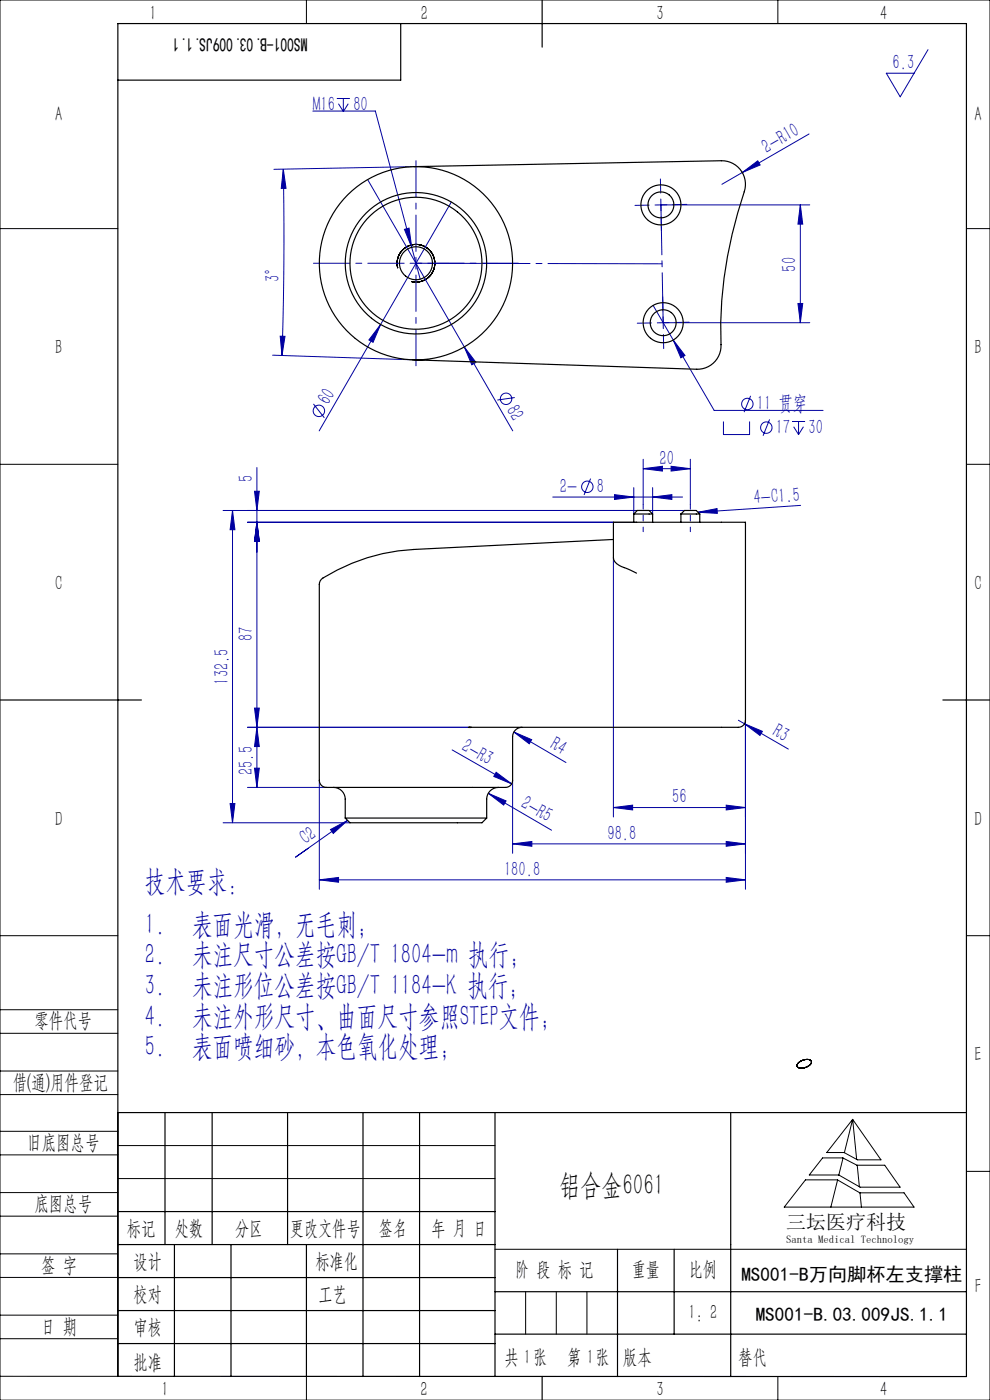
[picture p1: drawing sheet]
<svg xmlns="http://www.w3.org/2000/svg" width="210mm" height="297mm" viewBox="0 0 210 297" stroke-linecap="round" stroke-linejoin="round" font-family="sans-serif">
<g fill="none" stroke="#0000a0" stroke-width=".21">
<path d="M196.9 10.5l-5.9 10-3-5h5.9M60.1 35.9l.6 4.1h-1zM60.1 35.9a754.6 754.6 0 0 1-.3 39.5M66.4 23.6h13.2l7.7 28.9M71.4 20.9h2.8M71.8 22l1 1.7M72.8 20.9v2.8M73.9 22l-1.1 1.7M78 38.1l30.8 53.3M87.8 35.4l-29.7 .5M157.5 36.6l3.2-2.5 .5 .9zM171.6 28.4l-18.5 10.7"/>
<path d="M85.8 48.7l1-.3 .5 4.1zM87 55.8h2.5M87.3 52.5l1.8 6.7M88.2 54.6v2.5M95.7 42.9l-28 48.5M140.2 42.2v2.5M140.2 43.5h31.6M141.4 43.4l-2.5 .1M169.8 43.5v25M169.8 43.5l.5 4h-1zM57.8 75.3l29.8 1M59.4 71.3l1.1 .1-.7 4z"/>
<path d="M80.7 68.8l-1.6 3.8-.8-.5zM98.5 73.6l2.5 3.3-.9 .5zM138.5 64.8l13 22.3h23.1M140.7 68.5h31.1M142.8 72.1l2.5 3.3-.9 .5zM169.3 64.4h1l-.5 4.1zM54.5 99.2v67.8M66.5 85.7l2.3 2.9M109.2 84.3l-3.7 .6M136.4 99.4l4.1-.5v1zM136.4 97.4v9.6M136.4 99.4h10"/>
<path d="M142.4 98.9l4 .5-4 .5zM146.4 97.4v9.6M153.5 89.4v2.8h5.5v-2.8M159.2 84l-1.4 3.4M163.2 89l-1.3 3.4M168 89.4h2.8M168.3 90.5l1.1 1.7M169.4 89.4v2.8M170.4 90.5l-1 1.7M47.3 108.3h97.9M49.3 108.3v66.2M49.3 108.3l.5 4.1h-1z"/>
<path d="M52.5 110.8h82.5M54 104.2h1l-.5 4.1zM54.5 110.8l.5 4.1h-1zM117.2 105.4h27.6M125.3 101.5l-1.4 3.5M130.1 118.4v54.9M130.4 104.9l4 .5-4 .6zM134.4 103.4v5.6M138.4 105.4l4.1-.5v1.1zM138.4 103.4v5.6M148.1 108.7l4-.8 .1 1zM169.8 107.2l-21.7 1.5"/>
<path d="M54 150.2h1l-.5 4.1zM54.5 154.3l.5 4.1h-1zM95.9 159.1l12.6 7.2M99.9 154.3h-47.4M109 155.3l3.8 1.6-.5 .9zM109 155.3l11 6.5M156.6 152.8l10.6 6.1M157.9 153.5l3.8 1.6-.5 .9zM158.1 152.8v35.9M47.3 174.5h26.9M48.8 170.5h1l-.5 4zM52.5 167h16.7"/>
<path d="M54 163h1l-.5 4zM67.7 165.5v23.2M70.1 176l3.6-2-3 2.8zM73.7 174l-11 7.8 2.7-1.8M103.6 168.3l3.7 1.6-.5 .9zM103.6 168.3l13.4 7.8M105.2 163.8l3.3 2.5-3.8-1.6zM108.7 179l4.1-.5v1zM108.7 165.5v15.5M108.7 179h49.4M130.1 171.3l4.1-.5v1zM130.1 171.3h28"/>
<path d="M154 170.8l4.1 .5-4.1 .5zM154 178.5l4.1 .5-4.1 .5zM67.7 186.7l4.1-.6v1.1zM67.7 186.7h90.4M154 186.1l4.1 .6-4.1 .5z"/>
<circle cx="67.6" cy="87.2" r="1.21"/>
<circle cx="107.3" cy="84.6" r="1.21"/>
<circle cx="158.5" cy="85.7" r="1.21"/>
<circle cx="162.6" cy="90.7" r="1.21"/>
<circle cx="124.6" cy="103.3" r="1.21"/>
</g>
<g fill="none" stroke="#000" stroke-width=".21">
<path d="M0 0h210v297h-210zM65 0v5M165 0v5M0 48.5h25M84.4 56.9a4 4 0 0 1 3.5-5 4 4 0 0 1 4.3 4.3 4 4 0 0 1-5 3.5M205 48.5h5M0 98.5h25M205 98.5h5M0 198.5h25M205 198.5h5M0 214.2h25M0 219.2h25"/>
<path d="M0 232.2h25M0 227.2h25M0 240h25M25 236v56h-25M169.4 225.4a2.06 2.06 0 0 1 2.7-.3 1.79 1.79 0 0 1-2 1.5 .68 .68 0 0 1-.9-.2 .68 .68 0 0 1 .2-1zM180.9 237.5l6 8.6h-5l-2.9-1.6h-3.6zM180.9 237.5l-1.8 7M180.9 237.5l.8 8.5M0 245h25M0 258h25M0 253h25M25 243h80"/>
<path d="M25 250h80M170.9 250.3h6.7l4.8 2.8h9.4l2.1 3h-27.5zM174.5 245.6h4.3l3 1.6h5.9l3.2 4.7h-8.5l-4.5-2.6h-6.2zM177.7 250.3l-1.5 5.8M178.8 245.7l-.9 3.6M181.8 247.2l.5 4.6M182.4 253.1l.3 3M205 248.5h5M0 271h25M0 266h25M0 279h25M105 265h100"/>
<path d="M111.5 274v9M118 274v9M124.5 274v9M0 284h25M65 292v5M153.7 292h.1M165 292v5"/>
</g>
<path d="M136.4 112.8v-5.8M146.4 112.8v-5.8" fill="none" stroke="#0000a0" stroke-width=".21" stroke-dasharray="30.5 1.3 1.3 1.3" stroke-dashoffset="29.5"/>
<g fill="none" stroke="#000" stroke-width=".25">
<path d="M85 5v12h-60M115 0v10M0 148.5h30M200 148.5h10M25 236h180M35 236v28M45 236v28M61 236v28M77 236v56M89 236v56M105 236v56M155 236v56"/>
<path d="M25 257h80M25 264h80M25 271h80M25 278h80M37 264v28M49 264v28M65 264v28M105 274h100M131 265v27M143 265v18M25 292h180v-287h-180v287M25 285h80"/>
<path d="M105 283h100M115 292v5"/>
</g>
<path d="M140.2 43.5l.5 25" fill="none" stroke="#0000a0" stroke-width=".21" stroke-dasharray="30.5 1.3 1.3 1.3" stroke-dashoffset="19.9"/>
<path d="M88.2 55.8l52.2 .2" fill="none" stroke="#0000a0" stroke-width=".21" stroke-dasharray="30.5 1.3 1.3 1.3" stroke-dashoffset="6.3"/>
<path d="M137.7 43.5l-3 .1M140.1 41v-3M140.2 46l.1 3M142.7 43.4h3M138.2 68.5l-3 .1M140.6 66v-3M140.7 68.5l1.2-.1M140.7 68.5v-1.3M140.7 68.5h-1.3M140.7 68.5v1.2M140.7 71l.1 3M143.2 68.4h3" fill="none" stroke="#0000a0" stroke-width=".21" stroke-dasharray="30.5 1.3 1.3 1.3"/>
<path d="M85.7 55.8h-19.2M88.2 53.3v-19.2M88.2 58.3v19.3M90.7 55.8h19.3" fill="none" stroke="#0000a0" stroke-width=".21" stroke-dasharray="30.5 1.3 1.3 1.3" stroke-dashoffset="22.8"/>
<g fill="#0000a0">
<path d="M105.2 163.8l3.3 2.5-3.8-1.6z"/>
<path d="M148.1 108.7l4-.8 .1 1z"/>
<path d="M157.5 36.6l3.2-2.5 .5 .9z"/>
<path d="M70.1 176l3.6-2-3 2.8z"/>
<path d="M80.7 68.8l-1.6 3.8-.8-.5z"/>
<path d="M98.5 73.6l2.5 3.3-.9 .5z"/>
<path d="M157.9 153.5l3.8 1.6-.5 .9z"/>
<path d="M103.6 168.3l3.7 1.6-.5 .9z"/>
<path d="M109 155.3l3.8 1.6-.5 .9z"/>
<path d="M85.8 48.7l1.5 3.8-.5-4.1zM142.8 72.1l1.6 3.8 .9-.5z"/>
<path d="M130.4 104.9l4 .5-4 .6zM138.4 105.4l4.1-.5v1.1z"/>
<path d="M136.4 99.4l4.1-.5v1zM142.4 98.9l4 .5-4 .5z"/>
<path d="M59.4 71.3l1.1 .1-.7 4zM60.1 35.9l.6 4.1h-1z"/>
<path d="M48.8 170.5h1l-.5 4zM49.3 108.3l.5 4.1h-1zM54 163h1l-.5 4zM54.5 154.3l.5 4.1h-1z"/>
<path d="M169.8 43.5l.5 4h-1zM169.3 64.4h1l-.5 4.1zM54 104.2h1l-.5 4.1zM54.5 110.8l.5 4.1h-1zM54.5 110.8l.5 4.1h-1zM54 150.2h1l-.5 4.1z"/>
<path d="M130.1 171.3l4.1-.5v1zM154 170.8l4.1 .5-4.1 .5zM67.7 186.7l4.1-.6v1.1zM154 186.1l4.1 .6-4.1 .5zM108.7 179l4.1-.5v1zM154 178.5l4.1 .5-4.1 .5z"/>
</g>
<g fill="none" stroke="#000" stroke-width=".25">
<path d="M87.8 35.4l65.2-1.3a5 5 0 0 1 4.9 6.6 90.8 90.8 0 0 0-5 33.1 5 5 0 0 1-5.1 4.5l-60.2-2M87.7 116.6a39.6 39.6 0 0 0-19.5 6.3l-.3 .3-.2 .8M87.7 116.6h.1M130.1 114.4l-42.4 2.2M134.4 109l.8-.7h2.5l.7 .7M134.4 109h4M134.4 109v1.8M138.4 109v1.8M144.4 109l.8-.7h2.5l.7 .7M144.4 109h4M144.4 109v1.8M148.4 109v1.8"/>
<path d="M67.7 124v41.5a1.57 1.57 0 0 0 1.9 1.5h35.8a4.2 4.2 0 0 0 2.9-.4l.3-.5 .1-.6v-9.2a2 2 0 0 1 2-2M67.7 124h.1M135 121.6l-2.6-1.2a2.86 2.86 0 0 1-2.3-2v-7.6h28v42a1.5 1.5 0 0 1-1.5 1.5M99.3 154.3h.3l-.1 .1M99.6 154.3h.3M99.9 154.3h56.7M99.9 154.3l-.1 .1M70.7 167a2.5 2.5 0 0 1 2.5 2.5v4M73.2 173.5h30M73.2 173.5l1 1h28l1-1M105.7 167a2.5 2.5 0 0 0-2.5 2.5v4"/>
<circle cx="88.2" cy="55.8" r="3.5"/>
<circle cx="88.2" cy="55.8" r="20.5"/>
<circle cx="88.2" cy="55.8" r="15"/>
<circle cx="88.2" cy="55.8" r="14"/>
<circle cx="140.2" cy="43.5" r="2.75"/>
<circle cx="140.2" cy="43.5" r="4.2"/>
<circle cx="140.7" cy="68.5" r="2.75"/>
<circle cx="140.7" cy="68.5" r="4.3"/>
</g>
<g font-size="6.3" fill="#0000a0">
<text x="30.7" y="189">技术要求：</text>
<text x="30.7" y="198.1">1.</text>
<text x="40.7" y="198.1">表面光滑，无毛刺；</text>
<text x="30.7" y="204.6">2.</text>
<text x="40.7" y="204.6">未注尺寸公差按GB/T 1804-m 执行；</text>
<text x="30.7" y="211.1">3.</text>
<text x="40.7" y="211.1">未注形位公差按GB/T 1184-K 执行；</text>
<text x="30.7" y="217.6">4.</text>
<text x="40.7" y="217.6">未注外形尺寸、曲面尺寸参照STEP文件；</text>
<text x="30.7" y="224.1">5.</text>
<text x="40.7" y="224.1">表面喷细砂，本色氧化处理；</text>
</g>
<text font-size="6.3" x="118.7" y="253.6">铝合金6061</text>
<g font-size="4.4" fill="#010000">
<text x="31.7" y="4.1">1</text>
<text x="89.2" y="4.1">2</text>
<text x="139.2" y="4.1">3</text>
<text x="186.7" y="4.1">4</text>
<text x="156.6" y="289.5">替代</text>
</g>
<g font-size="4.4" fill="#0000a0">
<text x="189.4" y="14.7">6.3</text>
<text x="66.4" y="23.5">M16</text>
<text x="75" y="23.5">80</text>
<text x="162.7" y="32.6" transform="rotate(-30 162.7 32.6)">2-R10</text>
<text x="59.3" y="59.9" transform="rotate(-89 59.3 59.9)">3°</text>
<text x="168.9" y="57.6" transform="rotate(-90 168.9 57.6)">50</text>
<text x="69.8" y="86.1" transform="rotate(-60 69.8 86.1)">60</text>
<text x="107.2" y="87" transform="rotate(60 107.2 87)">82</text>
<text x="160.5" y="87">11 贯穿</text>
<text x="164.6" y="92">17</text>
<text x="171.5" y="92">30</text>
<text x="139.9" y="98.6">20</text>
<text x="53.6" y="102.3" transform="rotate(-90 53.6 102.3)">5</text>
<text x="118.8" y="104.6">2-</text>
<text x="126.6" y="104.6">8</text>
<text x="160" y="107" transform="rotate(-4 160 107)">4-C1.5</text>
<text x="53.6" y="136.1" transform="rotate(-90 53.6 136.1)">87</text>
<text x="48.4" y="145.3" transform="rotate(-90 48.4 145.3)">132.5</text>
<text x="163.6" y="155.9" transform="rotate(30 163.6 155.9)">R3</text>
<text x="97.7" y="159.1" transform="rotate(30 97.7 159.1)">2-R3</text>
<text x="116.5" y="158.7" transform="rotate(30 116.5 158.7)">R4</text>
<text x="53.6" y="164.4" transform="rotate(-90 53.6 164.4)">25.5</text>
<text x="110.3" y="171.2" transform="rotate(30 110.3 171.2)">2-R5</text>
<text x="142.6" y="170.4">56</text>
<text x="64.9" y="179.2" transform="rotate(-35 64.9 179.2)">C2</text>
<text x="128.9" y="178.1">98.8</text>
<text x="106.9" y="185.8">180.8</text>
</g>
<g font-size="4.4">
<text x="11.7" y="25.7">A</text>
<text x="206.7" y="25.7">A</text>
<text x="11.7" y="75.2">B</text>
<text x="206.7" y="75.2">B</text>
<text x="11.7" y="125.2">C</text>
<text x="206.7" y="125.2">C</text>
<text x="11.7" y="175.2">D</text>
<text x="206.7" y="175.2">D</text>
<text x="7.3" y="217.9">零件代号</text>
<text x="206.7" y="225.2">E</text>
<text x="2.7" y="231">借(通)用件登记</text>
<text x="5.8" y="243.7">旧底图总号</text>
<text x="7.3" y="256.8">底图总号</text>
<text x="26.9" y="261.9">标记</text>
<text x="37.1" y="261.9">处数</text>
<text x="49.9" y="261.9">分区</text>
<text x="61.5" y="261.9">更改文件号</text>
<text x="80.4" y="261.9">签名</text>
<text x="91.5" y="261.9">年 月 日</text>
<text x="8.7" y="269.8">签 字</text>
<text x="28.3" y="268.9">设计</text>
<text x="66.9" y="268.9">标准化</text>
<text x="109.3" y="270.8">阶 段 标 记</text>
<text x="134" y="270.8">重量</text>
<text x="146.1" y="270.8">比例</text>
<text x="206.8" y="274.2">F</text>
<text x="28.3" y="276">校对</text>
<text x="67.6" y="276">工艺</text>
<text x="146" y="279.8">1：2</text>
<text x="8.7" y="282.9">日 期</text>
<text x="28.4" y="283">审核</text>
<text x="28.3" y="290.4">批准</text>
<text x="107" y="289.5">共 张</text>
<text x="111.1" y="289.5">1</text>
<text x="120.3" y="289.5">第 张</text>
<text x="124.5" y="289.5">1</text>
<text x="132.1" y="289.5">版本</text>
<text x="34.2" y="296.2">1</text>
<text x="89.2" y="296.2">2</text>
<text x="139.2" y="296.2">3</text>
<text x="186.7" y="296.2">4</text>
</g>
<text font-size="4.2" x="166.8" y="260.7">三坛医疗科技</text>
<g font-size="4.1">
<text x="65.2" y="8.2" transform="rotate(-180 65.2 8.2)">MS001-B.03.009JS.1.1</text>
<text x="157.3" y="271.8">MS001-B万向脚杯左支撑柱</text>
<text x="160.3" y="280.2">MS001-B.03.009JS.1.1</text>
</g>
<text font-size="2.3" x="166.8" y="263.6">Santa Medical Technology</text>
</svg>
